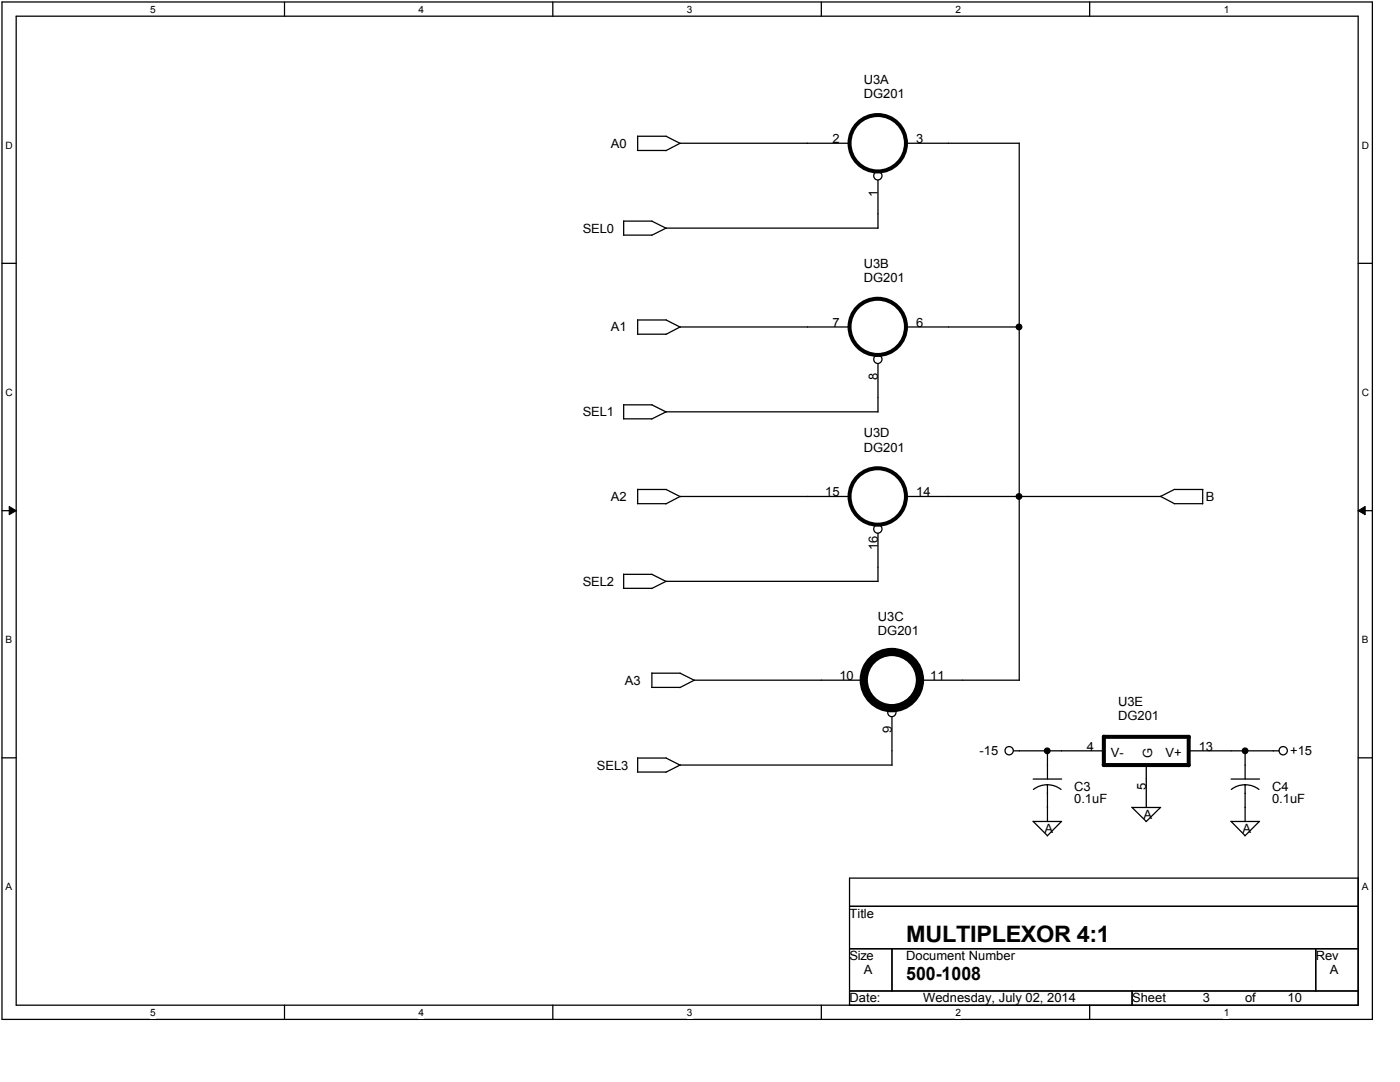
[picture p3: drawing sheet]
<svg xmlns="http://www.w3.org/2000/svg" width="279mm" height="216mm" viewBox="0 0 279 216" stroke-linecap="round" stroke-linejoin="round" font-family="sans-serif">
<path d="M.4 .4h273.5v203h-273.5zM3.2 3.2h267.9v197.4h-267.9z" fill="none" stroke="#000" stroke-width=".25"/>
<g fill="#fff">
<path d="M30 .7h1.1v2.3h-1.1z"/>
<path d="M30 200.9h1.1v2.3h-1.1z"/>
</g>
<path d="M56.8 .4v2.8M56.8 200.6v2.8" fill="none" stroke="#000" stroke-width=".25"/>
<g fill="#fff">
<path d="M83.5 .7h1.1v2.3h-1.1z"/>
<path d="M83.5 200.9h1.1v2.3h-1.1z"/>
</g>
<path d="M110.3 .4v2.8M110.3 200.6v2.8" fill="none" stroke="#000" stroke-width=".25"/>
<g fill="#fff">
<path d="M137.1 .7h1.1v2.3h-1.1z"/>
<path d="M137.1 200.9h1.1v2.3h-1.1z"/>
</g>
<path d="M163.9 .4v2.8M163.9 200.6v2.8" fill="none" stroke="#000" stroke-width=".25"/>
<g fill="#fff">
<path d="M190.7 .7h1.1v2.3h-1.1z"/>
<path d="M190.7 200.9h1.1v2.3h-1.1z"/>
</g>
<path d="M217.5 .4v2.8M217.5 200.6v2.8" fill="none" stroke="#000" stroke-width=".25"/>
<g fill="#fff">
<path d="M244.2 .7h1.1v2.3h-1.1z"/>
<path d="M244.2 200.9h1.1v2.3h-1.1z"/>
<path d="M1.1 27.9h1.5v2.2h-1.5z"/>
<path d="M271.8 27.9h1.4v2.2h-1.4z"/>
<path d="M1.1 77.2h1.5v2.2h-1.5z"/>
<path d="M271.8 77.2h1.4v2.2h-1.4z"/>
</g>
<path d="M.4 52.5h2.8M271.1 52.5h2.8" fill="none" stroke="#000" stroke-width=".25"/>
<g fill="#fff">
<path d="M1.1 126.5h1.3v2.3h-1.3z"/>
<path d="M271.8 126.5h1.3v2.3h-1.3z"/>
</g>
<path d="M.4 101.9h2.8M271.1 101.9h2.8" fill="none" stroke="#000" stroke-width=".25"/>
<path d="M1.8 101.1l1.4 .8-1.4 .8zM271.1 101.9l1.3-.8v1.6z" fill="#000"/>
<path d="M1.8 101.1l1.4 .8-1.4 .8zM271.1 101.9l1.3-.8v1.6z" fill="none" stroke="#000" stroke-width=".2"/>
<g fill="#fff">
<path d="M1.1 175.9h1.3v2.2h-1.3z"/>
<path d="M271.8 175.9h1.3v2.2h-1.3z"/>
</g>
<g fill="none" stroke="#000" stroke-width=".25">
<path d="M127.2 30h5.7M127.3 27.2h5.7M127.3 27.1v2.9M132.9 27.2l2.9 1.4M169.5 28.6h-33.8l-2.8 1.5M175.2 36v9.6M180.8 28.6h22.6M203.4 28.5v107.2M124.4 46.9h5.7M124.5 44.1v2.8M124.5 44.1h5.6M130.1 44.1l2.9 1.5"/>
<path d="M132.9 45.5h42.3M132.9 45.5l-2.8 1.5M127.2 66.7h5.7M127.3 63.8v2.9M127.3 63.8h5.7M132.9 63.8l2.9 1.5M169.5 65.2h-33.8l-2.8 1.5M175.2 72.6v9.6M180.8 65.2h22.7M124.4 83.6h5.7M124.5 80.8h5.6M124.5 80.7v2.9"/>
<path d="M127.3 97.7h5.7M127.3 97.6v2.9M130.1 80.8l2.9 1.4M132.9 82.2h42.3M132.9 97.7l2.9 1.4M132.9 82.2l-2.8 1.4M169.5 99.1h-33.8l-2.8 1.4M231.6 99l2.8 1.5M234.4 97.7h5.7M234.4 97.6l-2.8 1.5h-50.8M240 97.7v2.8M124.4 117.4h5.7"/>
<path d="M124.5 114.6v2.8M124.5 114.6h5.6M127.2 100.5h5.7M130.1 114.6l2.9 1.4M132.9 116h42.3M132.9 116l-2.8 1.4M175.2 106.4v9.6M234.4 100.5h5.6M130.1 134.3h5.7M130.1 134.3v2.9h5.6M135.7 134.3l2.9 1.5M172.4 135.7h-33.8l-2.9 1.5"/>
<path d="M183.6 135.7h19.9M.4 151.2h2.8M127.2 154.1h5.7M127.3 151.2v2.9M127.3 151.3h5.7M132.9 151.3l2.9 1.4M135.7 152.7h42.3M135.7 152.7l-2.8 1.4M178 143v9.7M202.3 149.8h18M206.2 155.4h5.7M209 156.6l1.5 .2 1.2 .7"/>
<path d="M209 156.6l-1.4 .2-1.4 .7M209 149.8v5.6M209 156.6v7.3M228.8 152.7v8.4M237.2 149.8h18.1M245.7 155.4h5.7M248.5 156.6l1.4 .2 1.3 .7M248.5 156.6l-1.5 .2-1.3 .7M248.5 149.8v5.6M248.5 156.6v7.3M271.1 151.2h2.8M169.5 175.2h101.6v25.4h-101.6z"/>
<path d="M206.2 163.9l2.8 2.9M206.2 163.9h5.7M211.8 163.9l-2.8 2.9M225.9 161.1l2.9 2.8M225.9 161.1h5.7M231.6 161.1l-2.9 2.9M245.7 163.9l2.8 2.9M245.7 163.9h5.7M251.3 163.9l-2.9 2.9M169.5 180.8h101.6M169.5 189.3h101.6M169.5 197.7h101.6"/>
<path d="M178 189.3v8.4M225.9 197.7v2.9M262.6 189.3v8.4"/>
<circle cx="175.2" cy="35.1" r=".83"/>
<circle cx="175.2" cy="71.7" r=".83"/>
<circle cx="203.4" cy="65.2" r=".56"/>
<circle cx="203.4" cy="99.1" r=".56"/>
<circle cx="175.2" cy="105.6" r=".83"/>
<circle cx="178" cy="142.2" r=".83"/>
<circle cx="201.4" cy="149.8" r=".83"/>
<circle cx="209" cy="149.8" r=".56"/>
<circle cx="248.5" cy="149.8" r=".56"/>
<circle cx="256.1" cy="149.8" r=".83"/>
</g>
<g fill="none" stroke="#000" stroke-width=".8">
<path d="M220.3 147h17M220.3 147v5.7h16.9M237.2 147v5.7"/>
<circle cx="175.2" cy="28.6" r="5.6"/>
<circle cx="175.2" cy="65.2" r="5.6"/>
<circle cx="175.2" cy="99.1" r="5.6"/>
</g>
<circle cx="178" cy="135.7" r="5.6" fill="none" stroke="#000" stroke-width="1.7"/>
<g fill="#000">
<circle cx="203.4" cy="65.2" r=".56"/>
<circle cx="203.4" cy="99.1" r=".56"/>
<circle cx="209" cy="149.8" r=".56"/>
<circle cx="248.5" cy="149.8" r=".56"/>
</g>
<text font-size="4.5" x="180.8" y="187.9">MULTIPLEXOR 4:1</text>
<text font-size="3.7" x="180.8" y="195.5">500-1008</text>
<g font-size="2.5">
<text x="172.4" y="16.8">U3A</text>
<text x="172.4" y="19.6">DG201</text>
<text x="121.9" y="29.5">A0</text>
<text x="166.1" y="28.5">2</text>
<text x="182.8" y="28.5">3</text>
<text x="175.2" y="39.2" transform="rotate(-90 175.2 39.2)">1</text>
<text x="116.3" y="46.4">SEL0</text>
<text x="172.4" y="53.4">U3B</text>
<text x="172.4" y="56.3">DG201</text>
<text x="166.1" y="65.2">7</text>
<text x="182.8" y="65.2">6</text>
<text x="121.9" y="66.1">A1</text>
<text x="175.2" y="75.8" transform="rotate(-90 175.2 75.8)">8</text>
<text x="116.3" y="83.1">SEL1</text>
<text x="172.4" y="87.3">U3D</text>
<text x="172.4" y="90.1">DG201</text>
<text x="121.9" y="100">A2</text>
<text x="164.7" y="99">15</text>
<text x="182.8" y="99">14</text>
<text x="240.6" y="100">B</text>
<text x="175.2" y="109.7" transform="rotate(-90 175.2 109.7)">16</text>
<text x="116.3" y="116.9">SEL2</text>
<text x="175.2" y="123.9">U3C</text>
<text x="175.2" y="126.7">DG201</text>
<text x="124.7" y="136.6">A3</text>
<text x="167.5" y="135.7">10</text>
<text x="185.6" y="135.7">11</text>
<text x="223.1" y="140.8">U3E</text>
<text x="223.1" y="143.6">DG201</text>
<text x="178" y="146.3" transform="rotate(-90 178 146.3)">9</text>
<text x="216.9" y="149.8">4</text>
<text x="239.2" y="149.8">13</text>
<text x="119.1" y="153.5">SEL3</text>
<text x="195.5" y="150.7">-15</text>
<text x="221.7" y="151">V-</text>
<text x="229.9" y="151.3" transform="rotate(-90 229.9 151.3)">G</text>
<text x="232.6" y="151">V+</text>
<text x="257.5" y="150.7">+15</text>
<text x="214.4" y="157.7">C3</text>
<text x="214.4" y="160.3">0.1uF</text>
<text x="228.7" y="157.6" transform="rotate(-90 228.7 157.6)">5</text>
<text x="253.9" y="157.7">C4</text>
<text x="253.9" y="160.3">0.1uF</text>
<text x="208.4" y="166.2">A</text>
<text x="228.2" y="163.4">A</text>
<text x="247.9" y="166.2">A</text>
<text x="169.5" y="183.1">Title</text>
<text x="169.5" y="191.6">Size</text>
<text x="180.8" y="191.6">Document Number</text>
<text x="262.6" y="191.6">Rev</text>
<text x="172.4" y="194.4">A</text>
<text x="265.4" y="194.4">A</text>
<text x="169.5" y="200">Date:</text>
<text x="184.2" y="200">Wednesday, July 02, 2014</text>
<text x="225.9" y="200">Sheet</text>
<text x="240" y="200">3</text>
<text x="248.5" y="200">of</text>
<text x="257" y="200">10</text>
</g>
<g font-size="2">
<text x="30" y="2.6">5</text>
<text x="83.5" y="2.6">4</text>
<text x="137.1" y="2.6">3</text>
<text x="190.7" y="2.6">2</text>
<text x="244.2" y="2.6">1</text>
<text x="1.1" y="29.7">D</text>
<text x="271.8" y="29.7">D</text>
<text x="1.1" y="79">C</text>
<text x="271.8" y="79">C</text>
<text x="1.1" y="128.4">B</text>
<text x="271.8" y="128.4">B</text>
<text x="1.1" y="177.7">A</text>
<text x="271.8" y="177.7">A</text>
<text x="30" y="202.7">5</text>
<text x="83.5" y="202.7">4</text>
<text x="137.1" y="202.7">3</text>
<text x="190.7" y="202.7">2</text>
<text x="244.2" y="202.7">1</text>
</g>
</svg>
